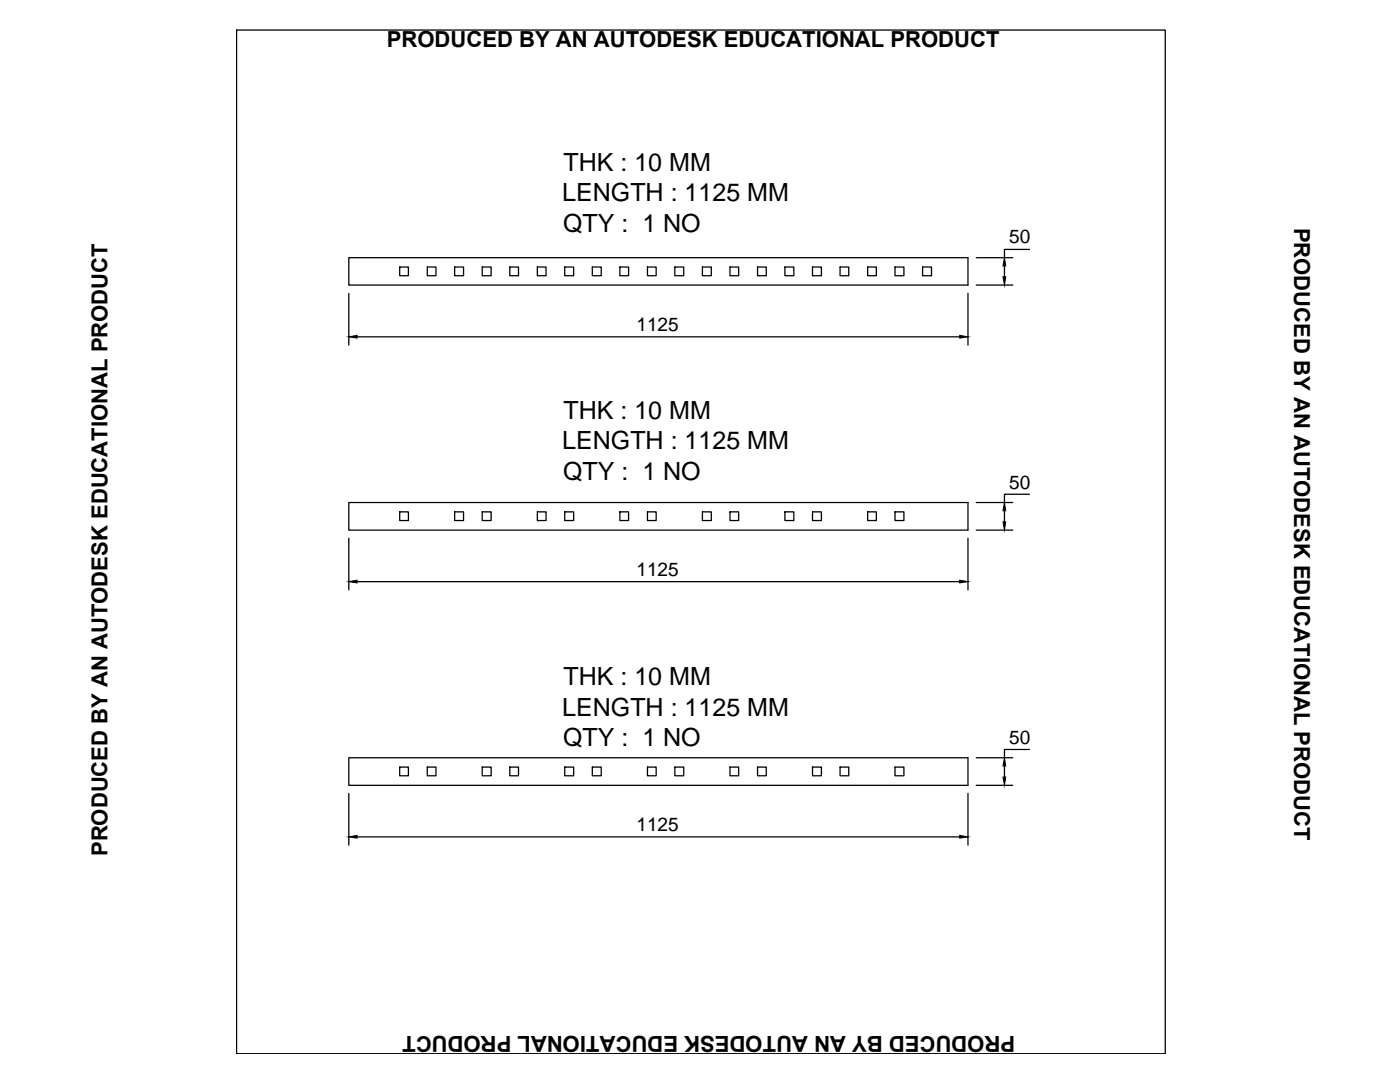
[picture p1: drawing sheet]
<svg xmlns="http://www.w3.org/2000/svg" width="279mm" height="216mm" viewBox="0 0 279 216" stroke-linecap="round" stroke-linejoin="round" font-family="sans-serif">
<!-- layer: 0 -->
<g fill="none" stroke="#000" stroke-width=".25">
<path d="M47.2 6h185.4v204.3h-185.4zM69.6 51.4h123.6v5.5h-123.6zM69.6 58.5v10.4M79.8 53.3h1.7v1.7h-1.7zM85.3 53.3h1.7v1.7h-1.7zM90.7 53.3h1.8v1.7h-1.8zM96.2 53.3h1.8v1.7h-1.8zM101.7 53.3h1.8v1.7h-1.8zM107.2 53.3h1.8v1.7h-1.8zM112.7 53.3h1.8v1.7h-1.8zM118.2 53.3h1.8v1.7h-1.8zM123.7 53.3h1.7v1.7h-1.7z"/>
<path d="M129.2 53.3h1.8v1.7h-1.8zM134.7 53.3h1.8v1.7h-1.8zM140.2 53.3h1.8v1.7h-1.8zM145.7 53.3h1.7v1.7h-1.7zM151.2 53.3h1.7v1.7h-1.7zM156.6 53.3h1.8v1.7h-1.8zM162.2 53.3h1.7v1.7h-1.7zM167.7 53.3h1.7v1.7h-1.7zM173.2 53.3h1.7v1.7h-1.7zM178.6 53.3h1.8v1.7h-1.8zM184.1 53.3h1.8v1.7h-1.8zM193.2 58.5v10.4"/>
<path d="M194.8 56.9h7.3M194.8 51.4h7.3M200.5 53.1v2.1M205.5 49.8h-5v1.6M71.3 67.2h120.2M205.5 98.6h-5v1.7M69.6 100.3h123.6v5.5h-123.6zM69.6 107.4v10.3M71.3 116.1h120.2M79.8 102.1h1.7v1.8h-1.7zM90.7 102.1h1.8v1.8h-1.8zM96.2 102.1h1.8v1.8h-1.8z"/>
<path d="M107.2 102.1h1.8v1.8h-1.8zM112.7 102.1h1.8v1.8h-1.8zM123.7 102.1h1.7v1.8h-1.7zM129.2 102.1h1.8v1.8h-1.8zM140.2 102.1h1.8v1.8h-1.8zM145.7 102.1h1.7v1.8h-1.7zM156.6 102.1h1.8v1.8h-1.8zM162.2 102.1h1.7v1.8h-1.7zM173.2 102.1h1.7v1.8h-1.7zM178.6 102.1h1.8v1.8h-1.8zM193.2 107.4v10.3M194.8 105.8h7.3"/>
<path d="M194.8 100.3h7.3M200.5 101.9v2.2M69.6 151.2h123.6v5.5h-123.6zM69.6 158.3v10.3M79.8 153.1h1.7v1.7h-1.7zM85.3 153.1h1.7v1.7h-1.7zM96.2 153.1h1.8v1.7h-1.8zM101.7 153.1h1.8v1.7h-1.8zM112.7 153.1h1.8v1.7h-1.8zM118.2 153.1h1.8v1.7h-1.8zM129.2 153.1h1.8v1.7h-1.8zM134.7 153.1h1.8v1.7h-1.8z"/>
<path d="M145.7 153.1h1.7v1.7h-1.7zM151.2 153.1h1.7v1.7h-1.7zM162.2 153.1h1.7v1.7h-1.7zM167.7 153.1h1.7v1.7h-1.7zM178.6 153.1h1.8v1.7h-1.8zM193.2 158.3v10.3M194.8 156.7h7.3M194.8 151.2h7.3M200.5 152.9v2.2M205.5 149.5h-5v1.7M71.3 167h120.2"/>
</g>
<path d="M200.2 55.2h.5l-.2 1.7zM200.5 51.4l.2 1.7h-.5zM69.6 67.2l1.7-.3v.6zM191.5 66.9l1.7 .3-1.7 .3zM69.6 116.1l1.7-.3v.5zM191.5 115.8l1.7 .3-1.7 .2zM200.2 104.1h.5l-.2 1.7zM200.5 100.3l.2 1.6h-.5zM200.2 155.1h.5l-.2 1.6zM200.5 151.2l.2 1.7h-.5zM69.6 167l1.7-.3v.5zM191.5 166.7l1.7 .3-1.7 .2z" fill="#000" stroke="#000" stroke-width=".2"/>
<g font-size="5">
<text x="112.5" y="34.1">THK : 10 MM</text>
<text x="112.2" y="40.2">LENGTH : 1125 MM</text>
<text x="112.4" y="46.3">QTY : 1 NO</text>
<text x="112.5" y="83.6">THK : 10 MM</text>
<text x="112.2" y="89.7">LENGTH : 1125 MM</text>
<text x="112.4" y="95.7">QTY : 1 NO</text>
<text x="112.5" y="136.7">THK : 10 MM</text>
<text x="112.2" y="142.8">LENGTH : 1125 MM</text>
<text x="112.4" y="148.8">QTY : 1 NO</text>
</g>
<g font-size="4.4">
<text x="77.2" y="9.5">PRODUCED BY AN AUTODESK EDUCATIONAL PRODUCT</text>
<text x="258.3" y="45.4" transform="rotate(90 258.3 45.4)">PRODUCED BY AN AUTODESK EDUCATIONAL PRODUCT</text>
<text x="21.5" y="170.8" transform="rotate(-90 21.5 170.8)">PRODUCED BY AN AUTODESK EDUCATIONAL PRODUCT</text>
<text x="202.6" y="206.8" transform="rotate(180 202.6 206.8)">PRODUCED BY AN AUTODESK EDUCATIONAL PRODUCT</text>
</g>
<g font-size="3.8">
<text x="201.4" y="48.6">50</text>
<text x="127" y="66.1">1125</text>
<text x="201.4" y="97.5">50</text>
<text x="127" y="114.9">1125</text>
<text x="201.4" y="148.4">50</text>
<text x="127" y="165.8">1125</text>
</g>
</svg>
